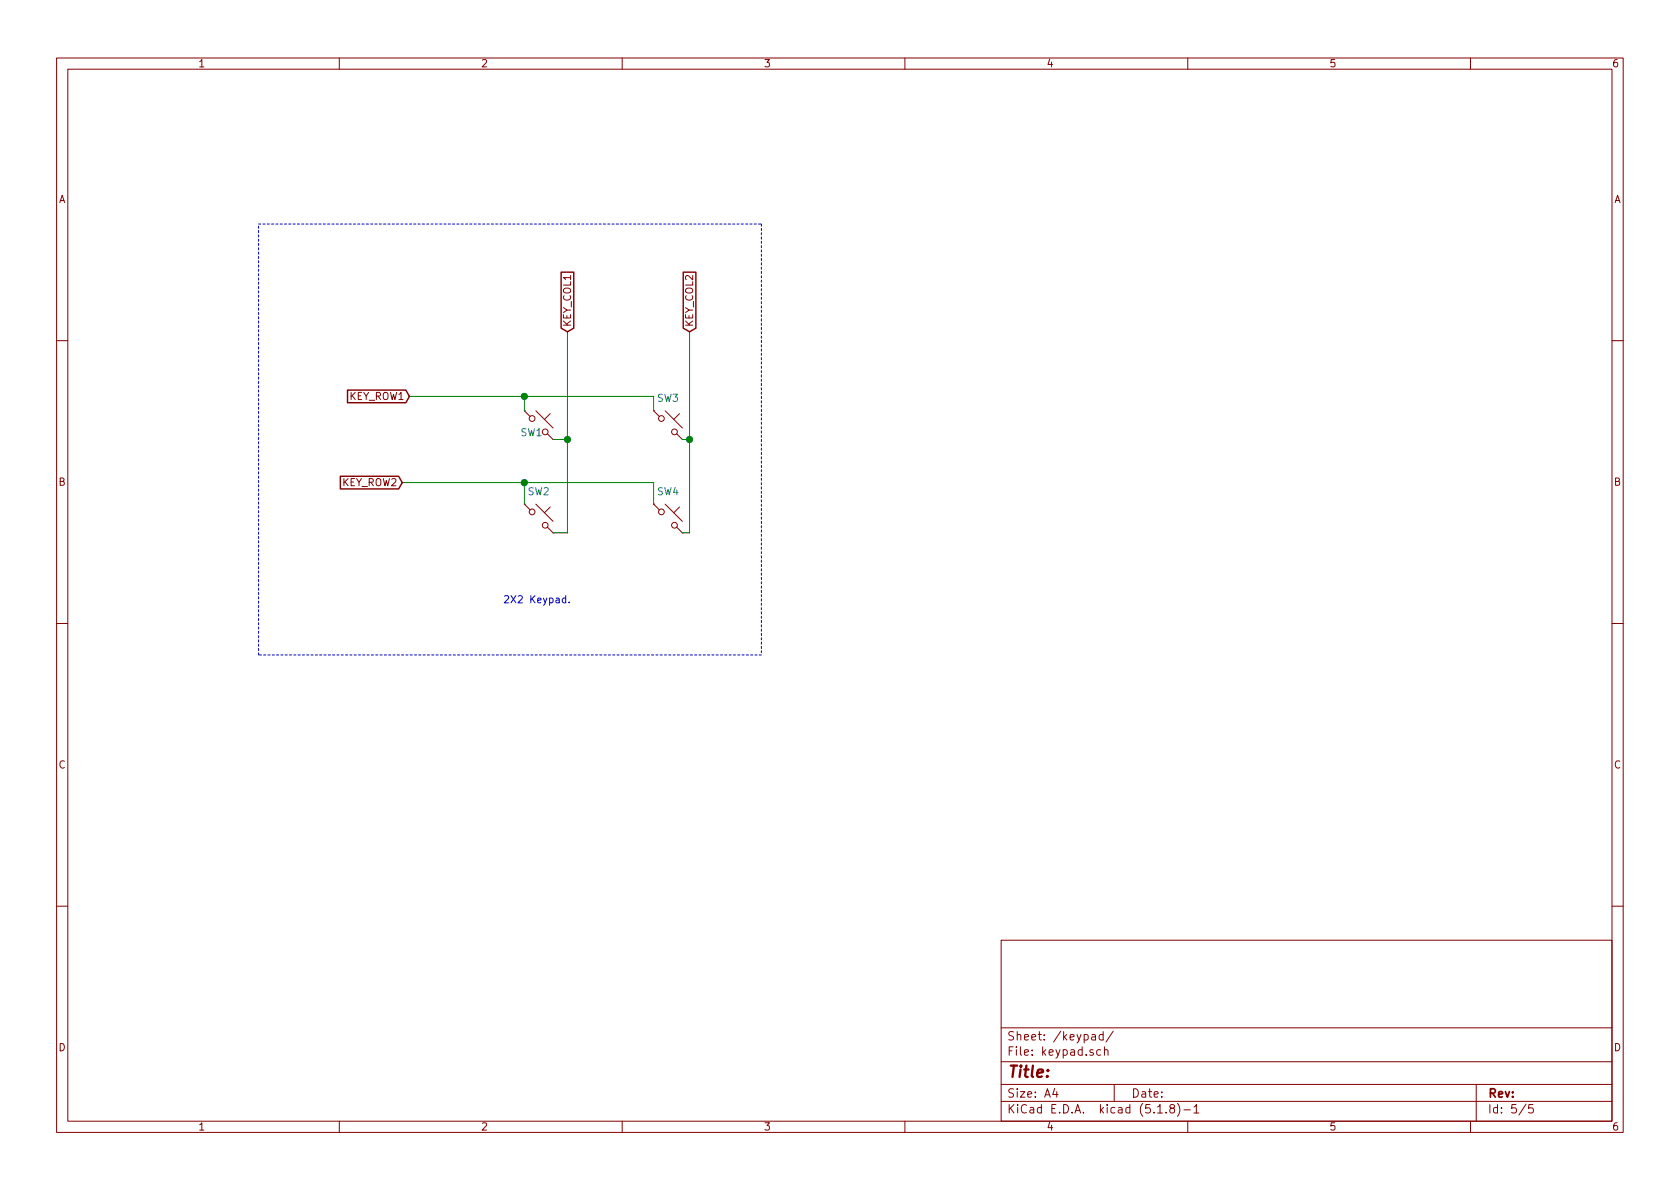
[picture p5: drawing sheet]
EESchema Schematic File Version 4
EELAYER 30 0
EELAYER END
$Descr A4 11693 8268
encoding utf-8
Sheet 5 5
Title ""
Date ""
Rev ""
Comp ""
Comment1 ""
Comment2 ""
Comment3 ""
Comment4 ""
$EndDescr
$Comp
L Switch:SW_Push_45deg SW1
U 1 1
P 3750 2950
F 0 "SW1" H 3700 2900 50  0000 C CNN
F 1 "Tactile switch 6mm" H 3750 3140 50  0001 C CNN
F 2 "Button_Switch_THT:SW_PUSH_6mm" H 3750 2950 50  0001 C CNN
F 3 "~" H 3750 2950 50  0001 C CNN
	1    3750 2950
	1    0    0    -1  
$EndComp
$Comp
L Switch:SW_Push_45deg SW3
U 1 1
P 4650 2950
F 0 "SW3" H 4650 3139 50  0000 C CNN
F 1 "Tactile switch 6mm" H 4650 3140 50  0001 C CNN
F 2 "Button_Switch_THT:SW_PUSH_6mm" H 4650 2950 50  0001 C CNN
F 3 "~" H 4650 2950 50  0001 C CNN
	1    4650 2950
	1    0    0    -1  
$EndComp
$Comp
L Switch:SW_Push_45deg SW2
U 1 1
P 3750 3600
F 0 "SW2" H 3750 3789 50  0000 C CNN
F 1 "Tactile switch 6mm" H 3750 3790 50  0001 C CNN
F 2 "Button_Switch_THT:SW_PUSH_6mm" H 3750 3600 50  0001 C CNN
F 3 "~" H 3750 3600 50  0001 C CNN
	1    3750 3600
	1    0    0    -1  
$EndComp
$Comp
L Switch:SW_Push_45deg SW4
U 1 1
P 4650 3600
F 0 "SW4" H 4650 3789 50  0000 C CNN
F 1 "Tactile switch 6mm" H 4650 3790 50  0001 C CNN
F 2 "Button_Switch_THT:SW_PUSH_6mm" H 4650 3600 50  0001 C CNN
F 3 "~" H 4650 3600 50  0001 C CNN
	1    4650 3600
	1    0    0    -1  
$EndComp
Text GLabel 2850 2750 0    50   Input ~ 0
KEY_ROW1
Text GLabel 2800 3350 0    50   Input ~ 0
KEY_ROW2
Text GLabel 3950 2300 1    50   Input ~ 0
KEY_COL1
Text GLabel 4800 2300 1    50   Input ~ 0
KEY_COL2
Wire Wire Line
	2850 2750 3650 2750
Wire Wire Line
	4550 2750 4550 2850
Wire Wire Line
	3650 2850 3650 2750
Connection ~ 3650 2750
Wire Wire Line
	3650 2750 4550 2750
Wire Wire Line
	2800 3350 3650 3350
Wire Wire Line
	4550 3350 4550 3500
Wire Wire Line
	3650 3500 3650 3350
Connection ~ 3650 3350
Wire Wire Line
	3650 3350 4550 3350
Wire Wire Line
	3950 3700 3850 3700
Wire Wire Line
	3850 3050 3950 3050
Connection ~ 3950 3050
Wire Wire Line
	3950 3050 3950 3700
Wire Wire Line
	4800 2300 4800 3050
Wire Wire Line
	4800 3050 4750 3050
Wire Wire Line
	4750 3700 4800 3700
Wire Wire Line
	4800 3700 4800 3050
Connection ~ 4800 3050
Wire Wire Line
	3950 2300 3950 3050
Wire Notes Line
	5300 1550 5300 4550
Wire Notes Line
	5300 4550 1800 4550
Wire Notes Line
	1800 4550 1800 1550
Wire Notes Line
	1800 1550 5300 1550
Text Notes 3500 4200 0    50   ~ 0
2X2 Keypad.
$EndSCHEMATC
